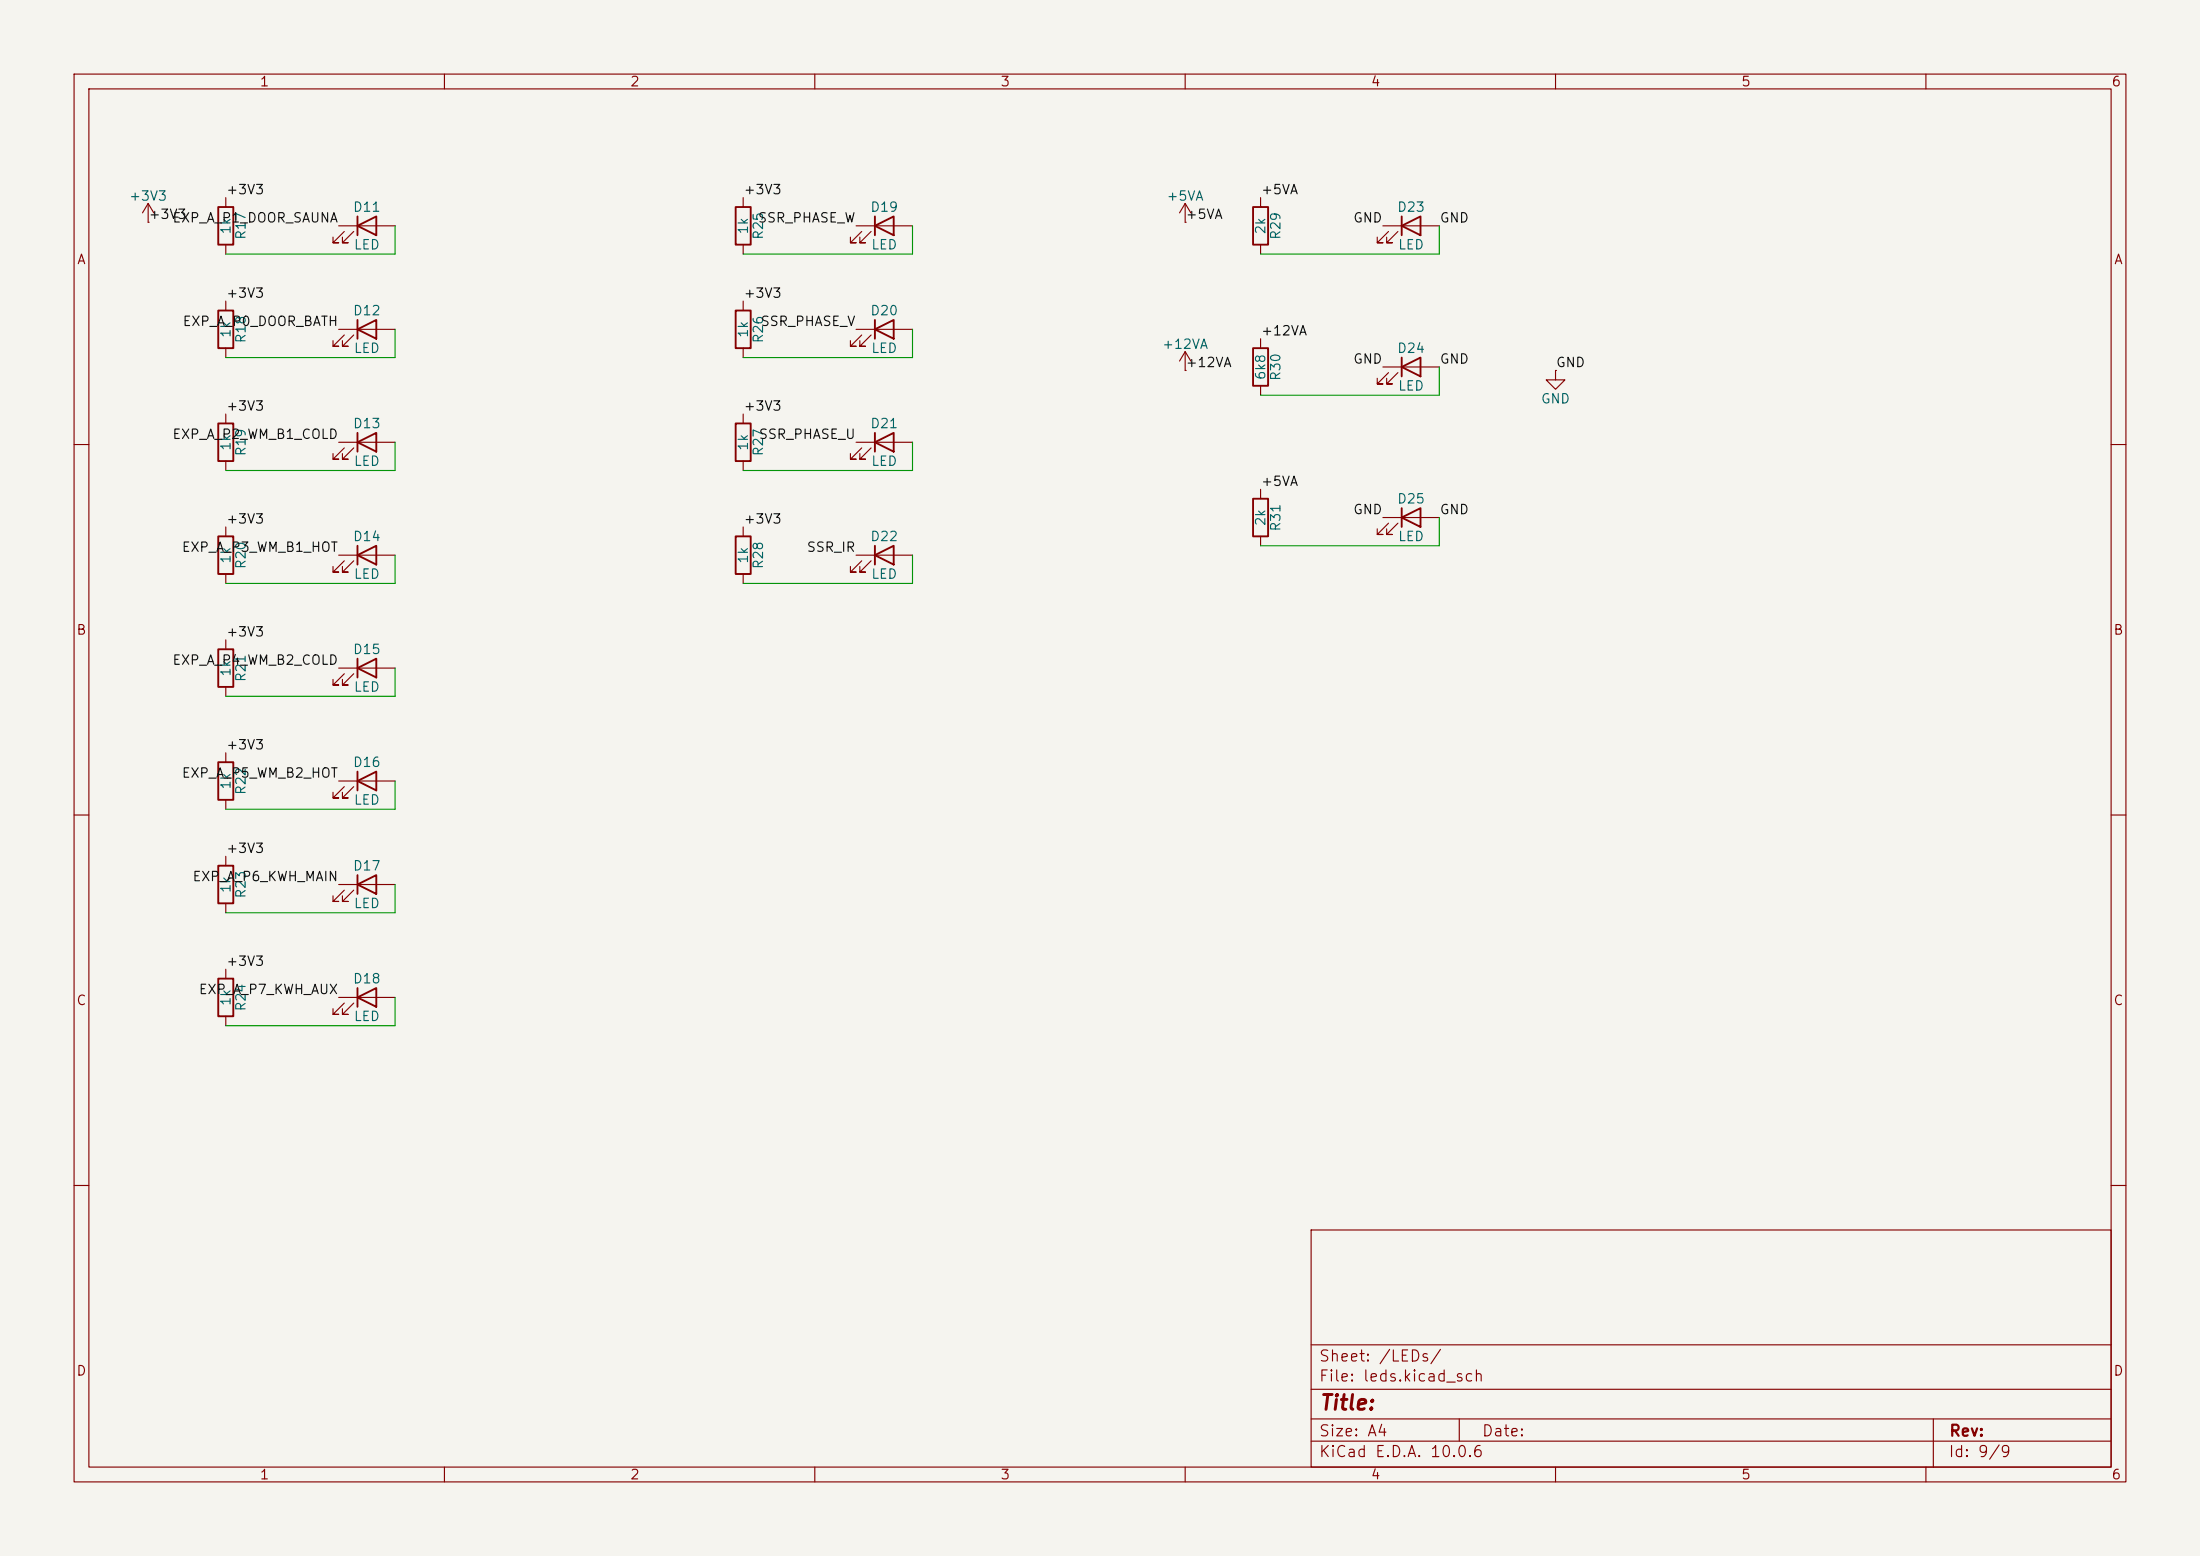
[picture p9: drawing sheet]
<svg xmlns="http://www.w3.org/2000/svg" width="297mm" height="210mm" viewBox="0 0 297 210" stroke-linecap="round" stroke-linejoin="round" font-family="sans-serif">
<path d="M0 0h297v210h-297z" fill="#f5f4ef" stroke="#f5f4ef" stroke-width=".14"/>
<g fill="none" stroke="#840000" stroke-width=".15">
<path d="M10 10h277v190h-277zM12 12h273v186h-273zM60 10v2M110 10v2M160 10v2M210 10v2M260 10v2M20 30h.1M20 27.5l-.8 1.2M20 27.5l.8 1.2M20 27.5v2.5M30.5 26.7v1.2"/>
<path d="M30.5 33v1.3M45.7 30.5h7.6M46.5 31.2l-1.5 1.6h.7h-.7v-.8M47.8 31.2l-1.6 1.6h.8h-.8v-.8M100.3 26.7v1.2M100.3 33v1.3M115.6 30.5h7.6M116.3 31.2l-1.5 1.6h.8h-.8v-.8M117.6 31.2l-1.5 1.6h.7h-.7v-.8M160 30h.1M160 27.5v2.5M160 27.5l-.8 1.2"/>
<path d="M160 27.5l.8 1.2M170.2 26.7v1.2M170.2 33v1.3M186.7 30.5h7.6M187.5 31.2l-1.6 1.6h.8h-.8v-.8M188.7 31.2l-1.5 1.6h.8h-.8v-.8M30.5 40.6v1.3M30.5 47v1.3M30.5 55.9v1.3M45.7 59.7h7.6M45.7 44.5h7.6M46.5 45.2l-1.5 1.5h.7h-.7v-.7"/>
<path d="M47.8 45.2l-1.6 1.5h.8h-.8v-.7M100.3 40.6v1.3M100.3 47v1.3M100.3 55.9v1.3M115.6 59.7h7.6M115.6 44.5h7.6M116.3 45.2l-1.5 1.5h.8h-.8v-.7M117.6 45.2l-1.5 1.5h.7h-.7v-.7M160 50h.1M160 47.5v2.5M160 47.5l-.8 1.2M160 47.5l.8 1.2"/>
<path d="M170.2 45.7v1.3M170.2 52.1v1.2M186.7 49.5h7.6M187.5 50.3l-1.6 1.5h.8h-.8v-.7M188.7 50.3l-1.5 1.5h.8h-.8v-.7M210 50v1.3h1.3l-1.3 1.2-1.3-1.2h1.3M210 50h.1M10 60h2M30.5 62.2v1.3M30.5 71.1v1.3M30.5 77.5v1.2M45.7 74.9h7.6"/>
<path d="M46.5 60.5l-1.5 1.5h.7h-.7v-.8M46.5 75.7l-1.5 1.5h.7h-.7v-.7M47.8 60.5l-1.6 1.5h.8h-.8v-.8M47.8 75.7l-1.6 1.5h.8h-.8v-.7M100.3 62.2v1.3M100.3 71.1v1.3M100.3 77.5v1.2M115.6 74.9h7.6M116.3 60.5l-1.5 1.5h.8h-.8v-.8M116.3 75.7l-1.5 1.5h.8h-.8v-.7M117.6 60.5l-1.5 1.5h.7h-.7v-.8M117.6 75.7l-1.5 1.5h.7h-.7v-.7"/>
<path d="M170.2 66v1.3M170.2 72.4v1.3M186.7 69.9h7.6M187.5 70.6l-1.6 1.5h.8h-.8v-.7M188.7 70.6l-1.5 1.5h.8h-.8v-.7M285 60h2M30.5 86.4v1.2M30.5 92.7v1.3M45.7 90.2h7.6M46.5 90.9l-1.5 1.6h.7h-.7v-.8M47.8 90.9l-1.6 1.6h.8h-.8v-.8M10 110h2"/>
<path d="M30.5 101.6v1.3M30.5 108v1.2M30.5 115.6v1.2M45.7 119.4h7.6M45.7 105.4h7.6M46.5 106.2l-1.5 1.5h.7h-.7v-.8M47.8 106.2l-1.6 1.5h.8h-.8v-.8M285 110h2M30.5 121.9v1.3M30.5 130.8v1.3M30.5 137.2v1.2M45.7 134.6h7.6"/>
<path d="M46.5 120.1l-1.5 1.6h.7h-.7v-.8M46.5 135.4l-1.5 1.5h.7h-.7v-.8M47.8 120.1l-1.6 1.6h.8h-.8v-.8M47.8 135.4l-1.6 1.5h.8h-.8v-.8M10 160h2M177 166h108v32h-108zM285 160h2M60 198v2M110 198v2M160 198v2M177 194.5h108M177 191.5h108"/>
<path d="M177 187.5h108M177 181.5h108M197 191.5v3M210 198v2M260 198v2M261 191.5v6.5"/>
</g>
<g fill="none" stroke="#840000" stroke-width=".25">
<path d="M29.5 27.9h2v5.1h-2zM48.3 30.5l2.5-1.3v2.6zM48.3 29.2v2.6M99.3 27.9h2v5.1h-2zM118.1 30.5l2.5-1.3v2.6zM118.1 29.2v2.6M169.2 27.9h2v5.1h-2zM189.2 30.5l2.6-1.3v2.6zM189.2 29.2v2.6M29.5 41.9h2v5.1h-2zM29.5 57.2h2v5h-2zM48.3 44.5l2.5-1.3v2.5z"/>
<path d="M48.3 59.7l2.5-1.3v2.6zM48.3 43.2v2.5M48.3 58.4v2.6M99.3 57.2h2v5h-2zM99.3 41.9h2v5.1h-2zM118.1 59.7l2.5-1.3v2.6zM118.1 44.5l2.5-1.3v2.5zM118.1 43.2v2.5M118.1 58.4v2.6M169.2 47h2v5.1h-2zM189.2 49.5l2.6-1.2v2.5zM189.2 48.3v2.5"/>
<path d="M29.5 72.4h2v5.1h-2zM48.3 74.9l2.5-1.2v2.5zM48.3 73.7v2.5M99.3 72.4h2v5.1h-2zM118.1 74.9l2.5-1.2v2.5zM118.1 73.7v2.5M169.2 67.3h2v5.1h-2zM189.2 69.9l2.6-1.3v2.5zM189.2 68.6v2.5M29.5 87.6h2v5.1h-2zM48.3 90.2l2.5-1.3v2.5zM48.3 88.9v2.5"/>
<path d="M29.5 116.8h2v5.1h-2zM29.5 102.9h2v5.1h-2zM48.3 119.4l2.5-1.3v2.6zM48.3 105.4l2.5-1.3v2.6zM48.3 104.1v2.6M48.3 118.1v2.6M29.5 132.1h2v5.1h-2zM48.3 134.6l2.5-1.2v2.5zM48.3 133.4v2.5"/>
</g>
<g fill="none" stroke="#009600" stroke-width=".15">
<path d="M53.3 30.5v3.8h-22.8M123.2 30.5v3.8h-22.9M194.3 30.5v3.8h-24.1M53.3 44.5v3.8h-22.8M53.3 59.7v3.8h-22.8M123.2 44.5v3.8h-22.9M123.2 59.7v3.8h-22.9M194.3 49.5v3.8h-24.1M53.3 74.9v3.8h-22.8M123.2 74.9v3.8h-22.9M194.3 69.9v3.8h-24.1M53.3 90.2v3.8h-22.8"/>
<path d="M53.3 105.4v3.8h-22.8M53.3 119.4v3.8h-22.8M53.3 134.6v3.8h-22.8"/>
</g>
<text font-size="2" fill="#840000" x="178" y="190.8">Title:</text>
<g font-size="1.5" fill="#840000">
<text x="178" y="184.1">Sheet: /LEDs/</text>
<text x="178" y="186.8">File: leds.kicad_sch</text>
<text x="178" y="197">KiCad E.D.A. 10.0.6</text>
<text x="178" y="194.2">Size: A4</text>
<text x="200" y="194.2">Date:</text>
<text x="263" y="197">Id: 9/9</text>
<text x="263" y="194.2">Rev:</text>
</g>
<g font-size="1.3" fill="#840000">
<text x="35" y="12">1</text>
<text x="85" y="12">2</text>
<text x="135" y="12">3</text>
<text x="185" y="12">4</text>
<text x="235" y="12">5</text>
<text x="285" y="12">6</text>
<text x="10.3" y="36">A</text>
<text x="285.3" y="36">A</text>
<text x="10.2" y="86">B</text>
<text x="285.2" y="86">B</text>
<text x="10.2" y="136">C</text>
<text x="285.2" y="136">C</text>
<text x="10.2" y="186">D</text>
<text x="285.2" y="186">D</text>
<text x="35" y="200">1</text>
<text x="85" y="200">2</text>
<text x="135" y="200">3</text>
<text x="185" y="200">4</text>
<text x="235" y="200">5</text>
<text x="285" y="200">6</text>
</g>
<g font-size="1.3" fill="#006464">
<text x="17.3" y="27.4">+3V3</text>
<text x="47.6" y="28.9">D11</text>
<text x="117.4" y="28.9">D19</text>
<text x="157.4" y="27.4">+5VA</text>
<text x="188.5" y="28.9">D23</text>
<text x="31.4" y="31.7" transform="rotate(-90 31.4 31.7)">1k</text>
<text x="33.5" y="32.5" transform="rotate(-90 33.5 32.5)">R17</text>
<text x="47.7" y="34">LED</text>
<text x="101.3" y="31.7" transform="rotate(-90 101.3 31.7)">1k</text>
<text x="103.3" y="32.5" transform="rotate(-90 103.3 32.5)">R25</text>
<text x="117.5" y="34">LED</text>
<text x="171.1" y="31.7" transform="rotate(-90 171.1 31.7)">2k</text>
<text x="173.2" y="32.5" transform="rotate(-90 173.2 32.5)">R29</text>
<text x="188.6" y="34">LED</text>
<text x="31.4" y="45.7" transform="rotate(-90 31.4 45.7)">1k</text>
<text x="33.5" y="46.4" transform="rotate(-90 33.5 46.4)">R18</text>
<text x="47.6" y="42.9">D12</text>
<text x="47.7" y="48">LED</text>
<text x="101.3" y="45.7" transform="rotate(-90 101.3 45.7)">1k</text>
<text x="103.3" y="46.4" transform="rotate(-90 103.3 46.4)">R26</text>
<text x="117.4" y="42.9">D20</text>
<text x="117.5" y="48">LED</text>
<text x="156.8" y="47.4">+12VA</text>
<text x="188.5" y="48">D24</text>
<text x="171.1" y="51.4" transform="rotate(-90 171.1 51.4)">6k8</text>
<text x="173.2" y="51.5" transform="rotate(-90 173.2 51.5)">R30</text>
<text x="188.6" y="53">LED</text>
<text x="47.6" y="58.1">D13</text>
<text x="117.4" y="58.1">D21</text>
<text x="207.9" y="54.8">GND</text>
<text x="31.4" y="60.9" transform="rotate(-90 31.4 60.9)">1k</text>
<text x="33.5" y="61.7" transform="rotate(-90 33.5 61.7)">R19</text>
<text x="47.7" y="63.2">LED</text>
<text x="101.3" y="60.9" transform="rotate(-90 101.3 60.9)">1k</text>
<text x="103.3" y="61.7" transform="rotate(-90 103.3 61.7)">R27</text>
<text x="117.5" y="63.2">LED</text>
<text x="171.1" y="71.1" transform="rotate(-90 171.1 71.1)">2k</text>
<text x="173.2" y="71.8" transform="rotate(-90 173.2 71.8)">R31</text>
<text x="188.5" y="68.3">D25</text>
<text x="31.4" y="76.2" transform="rotate(-90 31.4 76.2)">1k</text>
<text x="33.5" y="76.9" transform="rotate(-90 33.5 76.9)">R20</text>
<text x="47.6" y="73.4">D14</text>
<text x="101.3" y="76.2" transform="rotate(-90 101.3 76.2)">1k</text>
<text x="103.3" y="76.9" transform="rotate(-90 103.3 76.9)">R28</text>
<text x="117.4" y="73.4">D22</text>
<text x="188.6" y="73.4">LED</text>
<text x="47.7" y="78.4">LED</text>
<text x="117.5" y="78.4">LED</text>
<text x="47.6" y="88.6">D15</text>
<text x="31.4" y="91.4" transform="rotate(-90 31.4 91.4)">1k</text>
<text x="33.5" y="92.1" transform="rotate(-90 33.5 92.1)">R21</text>
<text x="47.7" y="93.7">LED</text>
<text x="31.4" y="106.7" transform="rotate(-90 31.4 106.7)">1k</text>
<text x="33.5" y="107.4" transform="rotate(-90 33.5 107.4)">R22</text>
<text x="47.6" y="103.8">D16</text>
<text x="47.7" y="108.9">LED</text>
<text x="47.6" y="117.8">D17</text>
<text x="31.4" y="120.6" transform="rotate(-90 31.4 120.6)">1k</text>
<text x="33.5" y="121.4" transform="rotate(-90 33.5 121.4)">R23</text>
<text x="47.7" y="122.9">LED</text>
<text x="31.4" y="135.9" transform="rotate(-90 31.4 135.9)">1k</text>
<text x="33.5" y="136.6" transform="rotate(-90 33.5 136.6)">R24</text>
<text x="47.6" y="133">D18</text>
<text x="47.7" y="138.1">LED</text>
</g>
<g font-size="1.3" fill="#0f0f0f">
<text x="20" y="29.9">+3V3</text>
<text x="30.5" y="26.5">+3V3</text>
<text x="100.3" y="26.5">+3V3</text>
<text x="160" y="29.9">+5VA</text>
<text x="170.2" y="26.5">+5VA</text>
<text x="23.2" y="30.4">EXP_A_P1_DOOR_SAUNA</text>
<text x="102.2" y="30.4">SSR_PHASE_W</text>
<text x="182.6" y="30.4">GND</text>
<text x="194.3" y="30.4">GND</text>
<text x="30.5" y="40.5">+3V3</text>
<text x="100.3" y="40.5">+3V3</text>
<text x="24.6" y="44.3">EXP_A_P0_DOOR_BATH</text>
<text x="102.6" y="44.3">SSR_PHASE_V</text>
<text x="170.2" y="45.6">+12VA</text>
<text x="160" y="49.9">+12VA</text>
<text x="182.6" y="49.4">GND</text>
<text x="194.3" y="49.4">GND</text>
<text x="210" y="49.9">GND</text>
<text x="23.2" y="59.6">EXP_A_P2_WM_B1_COLD</text>
<text x="30.5" y="55.8">+3V3</text>
<text x="100.3" y="55.8">+3V3</text>
<text x="102.3" y="59.6">SSR_PHASE_U</text>
<text x="170.2" y="65.9">+5VA</text>
<text x="30.5" y="71">+3V3</text>
<text x="100.3" y="71">+3V3</text>
<text x="182.6" y="69.7">GND</text>
<text x="194.3" y="69.7">GND</text>
<text x="24.4" y="74.8">EXP_A_P3_WM_B1_HOT</text>
<text x="108.8" y="74.8">SSR_IR</text>
<text x="30.5" y="86.2">+3V3</text>
<text x="23.2" y="90">EXP_A_P4_WM_B2_COLD</text>
<text x="30.5" y="101.5">+3V3</text>
<text x="24.4" y="105.3">EXP_A_P5_WM_B2_HOT</text>
<text x="25.9" y="119.3">EXP_A_P6_KWH_MAIN</text>
<text x="30.5" y="115.4">+3V3</text>
<text x="30.5" y="130.7">+3V3</text>
<text x="26.7" y="134.5">EXP_A_P7_KWH_AUX</text>
</g>
</svg>
